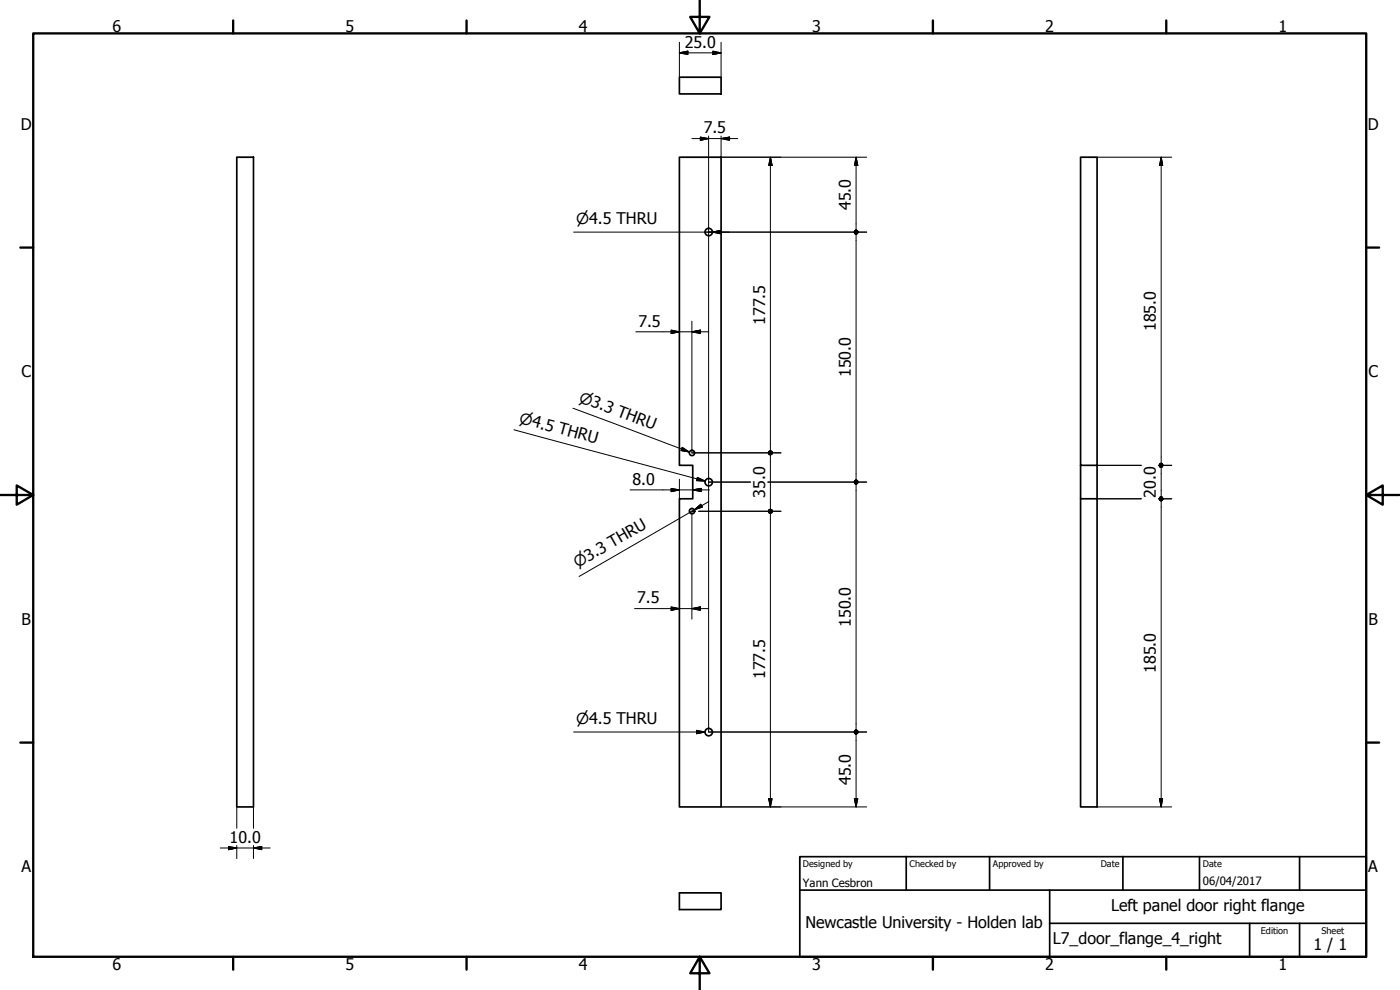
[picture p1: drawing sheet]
<svg xmlns="http://www.w3.org/2000/svg" width="420mm" height="297mm" viewBox="0 0 420 297" stroke-linecap="round" stroke-linejoin="round" font-family="sans-serif">
<!-- layer: Visible (ISO) -->
<g fill="none" stroke="#000" stroke-width=".51">
<path d="M203.9 23.2h12.5v5h-12.5zM71.1 47.2h5v194.9h-5zM203.9 47.2h12.5v194.9h-12.5v-92.4h4v-10.1h-4zM324.3 47.2h4.9v92.4h-4.9zM324.3 139.6v10.1h4.9v92.4h-4.9v-92.4M329.2 139.6v10.1M203.9 267.9h12.5v5h-12.5z"/>
<circle cx="212.7" cy="69.6" r="1.11"/>
<circle cx="207.7" cy="135.9" r=".79"/>
<circle cx="207.7" cy="153.4" r=".79"/>
<circle cx="212.7" cy="144.7" r="1.11"/>
<circle cx="212.7" cy="219.7" r="1.11"/>
</g>
<!-- layer: Border (ISO) -->
<g fill="none" stroke="#000" stroke-width=".7">
<path d="M10 10h400v277.1h-400zM70 6.1v3.9M140 6.1v3.9M210 0v10l-2.9-4.9h5.8l-2.9 4.9M280 6.1v3.9M350 6.1v3.9M6.1 74.3h3.9M410 74.3h3.9M0 148.5h10l-5-2.8v5.7l5-2.9M410 148.5l5 2.9v-5.7l-5 2.8h10M6.1 222.8h3.9M410 222.8h3.9"/>
<path d="M70 287.1v3.8M140 287.1v3.8M210 287.1l2.9 4.9h-5.8l2.9-4.9v9.9M280 287.1v3.8M350 287.1v3.8"/>
</g>
<!-- layer: Title (ISO) -->
<path d="M240 257h170v30.1h-170zM272 257v10.1M297 257v10.1M337 257v10.1M360 257v10.1M390 257v10.1M240 267.1h170M315 277h95M315 267.1v20M375 277v10.1M390 277v10.1" fill="none" stroke="#000" stroke-width=".51"/>
<!-- layer: Dimension (ISO) -->
<g fill="none" stroke="#000" stroke-width=".3">
<path d="M203.9 15.9l2.5-.5v1zM203.9 15.9h12.5M203.9 12.7v10.5M213.9 15.4l2.5 .5-2.5 .5zM216.4 12.7v10.5M207.6 41.6h13.8M210.2 41.1l2.5 .5-2.5 .5zM212.7 40.8v178.8h47.4M216.4 41.6l2.5-.5v1zM216.4 40.8v6.4h43.7M231.2 47.2l.5 2.4h-1zM231.2 47.2v88"/>
<path d="M256.9 47.2l.5 2.4h-1zM256.9 47.2v21.8M329.2 47.2h22.5M348.5 47.2l.4 2.4h-.9zM348.5 47.2v91.8M212.7 69.6h1.2M216.2 69.6h43.9M256.9 70.3v73.7M190.8 99.6h21.9M201.4 99l2.5 .6-2.5 .5zM207.6 99.6l2.6-.6v1.1zM207.6 96.4v39.5h26.8"/>
<path d="M231.2 136.5v16.3M329.2 139.6h13.3M347.7 139.6h4M189.1 147h23.8M201.4 146.5l2.5 .5-2.5 .5zM203.9 143.8v5.9M207.9 147l2.5-.5v1zM208.7 153.4h-1.1v32.4M209.7 153.4h24.7M212.7 144.6h12.5M230.4 144.6h29.7M231.2 154v88.1"/>
<path d="M256.9 145.3v73.7M329.2 149.7h13.3M347.7 149.7h4M348.5 140.3v8.7M348.5 150.3v91.8M190.4 182.6h22.3M201.4 182.1l2.5 .5-2.5 .5zM207.6 182.6l2.6-.5v1zM230.7 239.6h1l-.5 2.5zM256.4 239.6h1l-.5 2.5zM256.9 220.3v21.8M348 239.6h.9l-.4 2.5z"/>
<path d="M66.1 254.4h15M68.6 254l2.5 .4-2.5 .5zM71.1 242.1v6.4M71.1 253.7v3.9M76.1 254.4l2.4-.4v.9zM76.1 242.1v6.4M76.1 253.7v3.9M216.4 242.1h43.7M329.2 242.1h22.5"/>
</g>
<g fill="#000" stroke="#000" stroke-width=".3">
<path d="M203.9 15.9l2.5-.5zM203.9 15.9l2.5-.5v1zM213.9 16.4l2.5-.5zM213.9 15.4l2.5 .5-2.5 .5zM210.2 42.1l2.5-.5zM210.2 41.1l2.5 .5-2.5 .5zM216.4 41.6l2.5-.5zM216.4 41.6l2.5-.5v1zM231.2 47.2l.5 2.4zM231.2 47.2l.5 2.4h-1zM256.9 47.2l.5 2.4zM256.9 47.2l.5 2.4h-1z"/>
<path d="M348.5 47.2l.4 2.4zM348.5 47.2l.4 2.4h-.9zM256.5 69.2l.4-.2-.6 .6zM256.9 69l-.4 1.1-.2-.5zM256.9 69v1.3l-.4-.2zM256.9 69l.5 1.1-.5 .2zM256.9 69l.7 .6-.2 .5zM256.9 69l.5 .2 .2 .4zM256.9 69l.5 .2zM257.6 69.6l-.2 .5-.5 .2zM257.4 69.2l.2 .4-.7 .7zM256.9 69l.5 .2-.5 1.1z"/>
<path d="M256.5 69.2l.4-.2v1.3zM256.5 69.2l.4 1.1-.6-.7zM256.3 69.6l.6 .7-.4-.2zM256.5 70.1l.4 .2zM207.6 99.6l2.6-.6zM207.6 99.6l2.6-.6v1.1zM201.4 100.1l2.5-.5zM201.4 99l2.5 .6-2.5 .5zM230.8 135.4l.4-.2-.6 .7zM231.2 135.2l-.4 1.1-.2-.4zM231.2 135.2v1.3l-.4-.2zM231.2 135.2l.4 1.1-.4 .2z"/>
<path d="M231.2 135.2l.6 .7-.2 .4zM231.2 135.2l.4 .2 .2 .5zM231.2 135.2l.4 .2zM231.8 135.9l-.2 .4-.4 .2zM231.6 135.4l.2 .5-.6 .6zM231.2 135.2l.4 .2-.4 1.1zM230.8 135.4l.4-.2v1.3zM230.8 135.4l.4 1.1-.6-.6zM230.6 135.9l.6 .6-.4-.2zM230.8 136.3l.4 .2zM348 139.2l.5-.2-.6 .6zM347.9 139.6l.6-.6-.5 1.1z"/>
<path d="M348.5 139v1.3l-.5-.2zM348.5 139l.4 1.1-.4 .2zM348.5 139l.6 .6-.2 .5zM348.5 139l.4 .2 .2 .4zM348.5 139l.4 .2zM201.4 147.5l2.5-.5zM201.4 146.5l2.5 .5-2.5 .5zM207.9 147l2.5-.5zM207.9 147l2.5-.5v1zM230.8 153l.4-.2-.6 .6zM230.6 153.4l.6-.6-.4 1zM231.2 152.8v1.2l-.4-.2z"/>
<path d="M231.2 152.8l.4 1-.4 .2zM231.2 152.8l.6 .6-.2 .4zM231.2 152.8l.4 .2 .2 .4zM231.2 152.8l.4 .2zM231.8 153.4l-.2 .4-.4 .2zM231.6 153l.2 .4-.6 .6zM231.2 152.8l.4 .2-.4 1zM230.8 153l.4-.2v1.2zM230.8 153l.4 1-.6-.6zM230.6 153.4l.6 .6-.4-.2zM230.8 153.8l.4 .2zM256.5 144.2l.4-.2-.6 .6z"/>
<path d="M256.9 144l-.4 1.1-.2-.5zM256.9 144v1.3l-.4-.2zM256.9 144l.5 1.1-.5 .2zM256.9 144l.7 .6-.2 .5zM256.9 144l.5 .2 .2 .4zM256.9 144l.5 .2zM257.6 144.6l-.2 .5-.5 .2zM257.4 144.2l.2 .4-.7 .7zM256.9 144l.5 .2-.5 1.1zM256.5 144.2l.4-.2v1.3zM256.5 144.2l.4 1.1-.6-.7zM256.3 144.6l.6 .7-.4-.2z"/>
<path d="M256.5 145.1l.4 .2zM348 149.2l.5-.2-.6 .7zM347.9 149.7l.6-.7-.5 1.1zM348.5 149v1.3l-.5-.2zM348.5 149l.4 1.1-.4 .2zM348.5 149l.6 .7-.2 .4zM348.5 149l.4 .2 .2 .5zM348.5 149l.4 .2zM349.1 149.7l-.2 .4-.4 .2zM348.9 149.2l.2 .5-.6 .6zM348.5 149l.4 .2-.4 1.1zM348 149.2l.5-.2v1.3z"/>
<path d="M348 149.2l.5 1.1-.6-.6zM347.9 149.7l.6 .6-.5-.2zM348 150.1l.5 .2zM349.1 139.6l-.2 .5-.4 .2zM348.9 139.2l.2 .4-.6 .7zM348.5 139l.4 .2-.4 1.1zM348 139.2l.5-.2v1.3zM348 139.2l.5 1.1-.6-.7zM347.9 139.6l.6 .7-.5-.2zM348 140.1l.5 .2zM201.4 183.1l2.5-.5zM201.4 182.1l2.5 .5-2.5 .5z"/>
<path d="M207.6 182.6l2.6-.5zM207.6 182.6l2.6-.5v1zM256.5 219.2l.4-.2-.6 .6zM256.9 219l-.4 1.1-.2-.5zM256.9 219v1.3l-.4-.2zM256.9 219l.5 1.1-.5 .2zM256.9 219l.7 .6-.2 .5zM256.9 219l.5 .2 .2 .4zM256.9 219l.5 .2zM230.7 239.6l.5 2.5zM230.7 239.6h1l-.5 2.5zM256.4 239.6l.5 2.5z"/>
<path d="M256.4 239.6h1l-.5 2.5zM257.6 219.6l-.2 .5-.5 .2zM257.4 219.2l.2 .4-.7 .7zM256.9 219l.5 .2-.5 1.1zM256.5 219.2l.4-.2v1.3zM256.5 219.2l.4 1.1-.6-.7zM256.3 219.6l.6 .7-.4-.2zM256.5 220.1l.4 .2zM348 239.6l.5 2.5zM348 239.6h.9l-.4 2.5zM68.6 254.9l2.5-.5zM68.6 254l2.5 .4-2.5 .5z"/>
<path d="M76.1 254.4l2.4-.4zM76.1 254.4l2.4-.4v.9z"/>
</g>
<!-- layer: Symbol (ISO) -->
<g fill="none" stroke="#000" stroke-width=".3">
<path d="M172.1 69.6h41.7M211.5 69.6h7.3M213.8 69.6l2.5-.5v1.1zM154.2 129l57.4 15.3M172 122.5l34.9 13.1M204.7 134.2l2.2 1.4-2.5-.4zM208.4 153l1.9-1.7 .5 .8zM208.4 153l-34.6 20M208.4 153l-1.5 .8M209.3 143.2l2.3 1.1-2.6-.1zM212.7 150.5l-4.3 2.5M172.1 219.6h39.4"/>
<path d="M209 219.1l2.5 .5-2.5 .5z"/>
</g>
<path d="M213.8 69.6l2.5-.5zM213.8 69.6l2.5-.5v1.1zM204.4 135.2l2.5 .4zM204.7 134.2l2.2 1.4-2.5-.4zM209 144.2l2.6 .1zM209.3 143.2l2.3 1.1-2.6-.1zM208.4 153l1.9-1.7zM208.4 153l1.9-1.7 .5 .8zM209 220.1l2.5-.5zM209 219.1l2.5 .5-2.5 .5z" fill="#000" stroke="#000" stroke-width=".3"/>
<g font-size="4.8">
<text x="33.7" y="9.6">6</text>
<text x="103.7" y="9.6">5</text>
<text x="173.7" y="9.6">4</text>
<text x="243.7" y="9.6">3</text>
<text x="313.7" y="9.6">2</text>
<text x="383.7" y="9.6">1</text>
<text x="205.5" y="14.3">25.0</text>
<text x="6.2" y="38.9">D</text>
<text x="211.2" y="40">7.5</text>
<text x="410.5" y="38.9">D</text>
<text x="255.3" y="63" transform="rotate(-90 255.3 63)">45.0</text>
<text x="191.6" y="98">7.5</text>
<text x="229.6" y="97.5" transform="rotate(-90 229.6 97.5)">177.5</text>
<text x="346.8" y="99.4" transform="rotate(-90 346.8 99.4)">185.0</text>
<text x="6.4" y="113.1">C</text>
<text x="255.3" y="113.1" transform="rotate(-90 255.3 113.1)">150.0</text>
<text x="410.7" y="113.1">C</text>
<text x="189.9" y="145.4">8.0</text>
<text x="229.6" y="149.3" transform="rotate(-90 229.6 149.3)">35.0</text>
<text x="346.8" y="149.3" transform="rotate(-90 346.8 149.3)">20.0</text>
<text x="191.2" y="181">7.5</text>
<text x="6.4" y="187.4">B</text>
<text x="255.3" y="188.1" transform="rotate(-90 255.3 188.1)">150.0</text>
<text x="410.7" y="187.4">B</text>
<text x="229.6" y="203.8" transform="rotate(-90 229.6 203.8)">177.5</text>
<text x="346.8" y="201.9" transform="rotate(-90 346.8 201.9)">185.0</text>
<text x="255.3" y="235.6" transform="rotate(-90 255.3 235.6)">45.0</text>
<text x="68.9" y="252.8">10.0</text>
<text x="6.4" y="261.7">A</text>
<text x="410.7" y="261.7">A</text>
<text x="333.5" y="273.4">Left panel door right flange</text>
<text x="241.7" y="278.4">Newcastle University - Holden lab</text>
<text x="316" y="283.4">L7_door_flange_4_right</text>
<text x="394.2" y="285">1 / 1</text>
<text x="33.7" y="290.9">6</text>
<text x="103.7" y="290.9">5</text>
<text x="173.7" y="290.9">4</text>
<text x="243.7" y="290.9">3</text>
<text x="313.7" y="290.9">2</text>
<text x="383.7" y="290.9">1</text>
</g>
<g font-size="4.6">
<text x="172.9" y="67.2">⌀4.5 THRU</text>
<text x="173.5" y="120.5" transform="rotate(21 173.5 120.5)">⌀3.3 THRU</text>
<text x="155.6" y="126.9" transform="rotate(15 155.6 126.9)">⌀4.5 THRU</text>
<text x="173.3" y="170.5" transform="rotate(-30 173.3 170.5)">⌀3.3 THRU</text>
<text x="172.9" y="217.2">⌀4.5 THRU</text>
</g>
<g font-size="3.4">
<text x="241" y="266">Yann Cesbron</text>
<text x="361" y="265.5">06/04/2017</text>
</g>
<g font-size="2.7">
<text x="241" y="260.1">Designed by</text>
<text x="273" y="260.1">Checked by</text>
<text x="298" y="260.1">Approved by</text>
<text x="330.3" y="260">Date</text>
<text x="361" y="260">Date</text>
<text x="378.4" y="280.1">Edition</text>
<text x="396.6" y="280.1">Sheet</text>
</g>
</svg>
